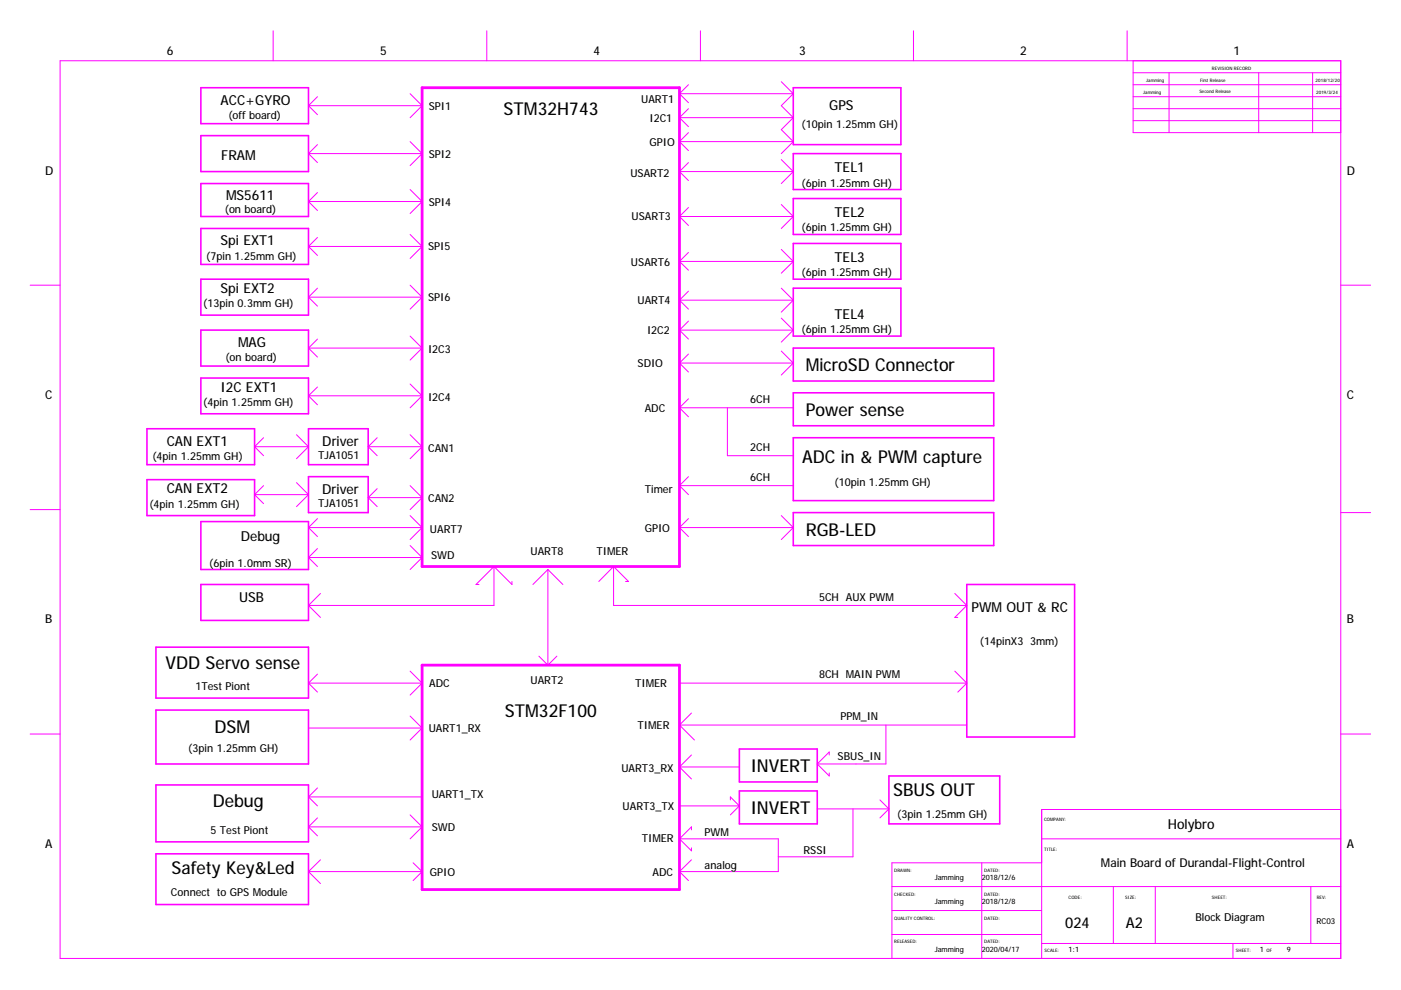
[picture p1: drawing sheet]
<svg xmlns="http://www.w3.org/2000/svg" width="297mm" height="210mm" viewBox="0 0 297 210" stroke-linecap="round" stroke-linejoin="round" font-family="sans-serif">
<g fill="none" stroke="#f0f" stroke-width=".21">
<path d="M12.7 12.9h271.6v190.3h-271.6zM57.9 6.5v6.4M87 19.9l2.5 2.5M103.2 6.5v6.4M144.1 19.9h24.1M144.1 19.9l1.9 1.9M146 18l-1.9 1.9M148.5 6.5v6.4M165.7 17.3l2.5 2.6M168.2 19.9l-2.5 2.5 2.5 2.5M193.7 6.5v6.4M239 6.5v6.4"/>
<path d="M240.2 12.9v15.2h44.1M240.2 15.4h44.1M240.2 18h44.1M247.9 15.4v12.7M266.9 15.4v12.7M278.3 15.4v12.7M65.4 22.4h24.1M65.4 22.4l1.9 1.9M65.4 32.6h24.1M65.4 32.6l1.9 1.9M67.3 20.5l-1.9 1.9M67.3 30.7l-1.9 1.9"/>
<path d="M87 30l2.5 2.6M89.5 22.4l-2.5 2.5M89.5 32.6l-2.5 2.5M144.1 36.4h24.1M144.1 36.4l1.9 1.9M144.1 24.9h24.1M144.1 24.9l1.9 2M144.1 30h24.1M144.1 30l1.9 1.9M146 34.5l-1.9 1.9M146 23l-1.9 1.9M146 28.1l-1.9 1.9"/>
<path d="M165.7 33.8l2.5 2.6M168.2 36.4l-2.5 2.5M168.2 24.9l-2.5 2.6 2.5 2.5M168.2 30l-2.5 2.6M240.2 20.5h44.1M240.2 23h44.1M240.2 25.6h44.1M65.4 42.7h24.1M65.4 42.7l1.9 1.9M65.4 52.3h24.1M65.4 52.3l1.9 1.9M67.3 40.8l-1.9 1.9"/>
<path d="M67.3 50.3l-1.9 2M87 40.2l2.5 2.5M87 49.7l2.5 2.6M89.5 42.7l-2.5 2.6M89.5 52.3l-2.5 2.5M144.1 45.9h24.1M144.1 45.9l1.9 1.9M144.1 55.4h24.1M144.1 55.4l1.9 1.9M146 44l-1.9 1.9M146 53.5l-1.9 1.9M165.7 43.4l2.5 2.5"/>
<path d="M165.7 52.9l2.5 2.5M168.2 45.9l-2.5 2.5M168.2 55.4l-2.5 2.5M6.4 60.5h6.3M65.4 63h24.1M65.4 63l1.9 1.9M65.4 73.8h24.1M65.4 73.8l1.9 1.9M67.3 61.1l-1.9 1.9M67.3 71.9l-1.9 1.9M87 60.5l2.5 2.5M87 71.3l2.5 2.5"/>
<path d="M89.5 63l-2.5 2.5M89.5 73.8l-2.5 2.5M144.1 63.6h24.1M144.1 63.6l1.9 1.9M144.1 77h24.1M144.1 77l1.9 1.9M144.1 70h24.1M144.1 70l1.9 1.9M146 68.1l-1.9 1.9M146 61.7l-1.9 1.9M146 75.1l-1.9 1.9M165.7 67.5l2.5 2.5"/>
<path d="M165.7 61.1l2.5 2.5M165.7 74.4l2.5 2.6M168.2 63.6l-2.5 2.6M168.2 77l-2.5 2.5M168.2 70l-2.5 2.5M284.3 60.5h6.3M54 94.7h11.4M54 94.7l1.9 1.9M55.9 92.8l-1.9 1.9M62.9 92.2l2.5 2.5M65.4 83.9h24.1M65.4 83.9l1.9 1.9"/>
<path d="M65.4 94.7l-2.5 2.6M67.3 82.1l-1.9 1.8M78.1 94.7h11.4M78.1 94.7l1.9 1.9M80 92.8l-1.9 1.9M87 81.4l2.5 2.5M87 92.2l2.5 2.5M89.5 83.9l-2.5 2.6M89.5 94.7l-2.5 2.6M144.1 86.5l1.9 1.9M144.1 86.5h24.1M146 84.6l-1.9 1.9"/>
<path d="M154.2 86.5v10.1h14M6.4 108h6.3M54 104.9h11.4M54 104.9l1.9 1.9M55.9 103l-1.9 1.9M62.9 102.3l2.5 2.6M65.4 104.9l-2.5 2.5M65.4 111.9h24.1M65.4 111.9l1.9 1.9M65.4 118.2h24.1M65.4 118.2l1.9 1.9M67.3 116.3l-1.9 1.9"/>
<path d="M67.3 110l-1.9 1.9M78.1 105.5h11.4M78.1 105.5l1.9 1.9M80 103.6l-1.9 1.9M87 103l2.5 2.5M87 109.3l2.5 2.6M87 115.7l2.5 2.5M89.5 105.5l-2.5 2.5M89.5 118.2l-2.5 2.5M89.5 111.9l-2.5 2.5M144.1 111.9h24.1M144.1 111.9l1.9 1.9"/>
<path d="M144.1 103l1.9 1.9M144.1 103h24.1M146 110l-1.9 1.9M146 101.1l-1.9 1.9M165.7 109.3l2.5 2.6M168.2 111.9l-2.5 2.5M284.3 108.7h6.3M65.4 128.4l2.5 2.5M67.9 125.8l-2.5 2.6M104.7 120.1v8.3h-39.3M104.7 120.1l-3.8 3.8h.7M104.7 120.1l3.8 3.8v-.6"/>
<path d="M114.3 139.1l1.9 1.9M116.2 120.7v20.3M116.2 120.7l-3.2 3.2M116.2 120.7l3.1 3.2M118.1 139.1l-1.9 1.9M130.1 120.1v8.3h74.9M130.1 120.1l-3.1 3.2M130.1 120.1l3.2 3.2h-.7M202.4 125.8l2.6 2.6M205 128.4l-2.6 2.5h.7M6.4 155.6h6.3M65.4 144.8h24.1"/>
<path d="M65.4 144.8l1.9 1.9M65.4 154.4h24.1M67.3 142.9l-1.9 1.9M87 142.3l2.5 2.5M87 151.8l2.5 2.6M89.5 144.8l-2.5 2.6M89.5 154.4l-2.5 2.5M144.1 144.8h60.9M144.1 153.7h60.9M144.1 153.7l3.1 3.2M146.6 151.2l-2.5 2.5M187.8 153.7v8.3h-14.5"/>
<path d="M202.4 142.3l2.6 2.5M205 144.8l-1.9 1.9M284.3 155.6h6.3M65.4 175.3h24.1M65.4 175.3l1.9 1.9M65.4 169l1.9 1.9M65.4 169h24.1M67.3 167.1l-1.9 1.9M67.3 173.4l-1.9 1.9M87 172.8l2.5 2.5M89.5 175.3l-2.5 2.6M144.1 177.9h20.9v6.9h-20.9"/>
<path d="M144.1 162.6h12.7M144.1 162.6l2.5 2.6M144.1 170.9h12.7M144.1 177.9l2.5 2.5v-.6M146.6 160.1l-2.5 2.5M146.6 176v-.7l-2.5 2.6M154.9 169.6v-.6l1.9 1.9M156.8 170.9l-1.9 1.9M173.3 162l2.5 2.5v-.6M173.3 171.5h15.2M175.8 160.1v-.7l-2.5 2.6M180.8 171.5v10.2h-15.8"/>
<path d="M186.6 169.6l1.9 1.9M188.5 171.5l-1.9 1.9M220.9 177.9h63.4M284.3 171.6h-63.4v31.6M65.4 184.8h24.1M65.4 184.8l2.5 2.5M67.9 182.3l-2.5 2.5M87.6 182.9l1.9 1.9M89.5 184.8l-1.9 1.9M144.1 184.8l1.9 1.9M146.6 182.3l-2.5 2.5M189.1 188h95.2"/>
<path d="M189.1 193.1h31.8M189.1 198.1h31.8M208.2 182.9v20.3M220.9 182.9h-31.8v20.3M236.1 188v12M244.9 188v12M277.9 188v12M220.9 200h63.4M261.4 200v3.2"/>
</g>
<path d="M89.5 18.6h54.6v101.5h-54.6zM89.5 141h54.6v47.6h-54.6z" fill="none" stroke="#f0f" stroke-width=".59"/>
<g fill="none" stroke="#f0f" stroke-width=".34">
<path d="M42.6 18.6h22.8v7.6h-22.8zM168.2 18.6h22.8v12.1h-22.8zM42.6 28.8h22.8v7.6h-22.8zM42.6 38.9h22.8v7h-22.8zM168.2 32.6h22.8v7.6h-22.8zM42.6 48.4h22.8v7.7h-22.8zM42.6 59.2h22.8v7.6h-22.8zM168.2 51.6h22.8v7.6h-22.8zM168.2 42.1h22.8v7.6h-22.8zM42.6 70h22.8v7.6h-22.8zM168.2 61.1h22.8v10.2h-22.8zM168.2 73.8h42.5v7h-42.5z"/>
<path d="M31.2 90.9h22.8v7.6h-22.8zM42.6 80.2h22.8v7.5h-22.8zM65.4 90.9h12.7v7.6h-12.7zM168.2 83.3h42.5v7h-42.5zM168.2 92.8h42.5v13.3h-42.5zM31.2 101.7h22.8v7.6h-22.8zM42.6 110.6h22.8v10.1h-22.8zM65.4 101.1h12.7v7.6h-12.7zM168.2 108.7h42.5v7h-42.5zM33.1 137.2h32.3v10.8h-32.3zM42.6 123.9h22.8v7.6h-22.8zM205 123.9h22.8v32.4h-22.8z"/>
<path d="M33.1 150.6h32.3v11.4h-32.3zM156.8 158.8h16.5v7h-16.5zM33.1 166.4h32.3v12.1h-32.3zM156.8 167.7h16.5v7h-16.5zM188.5 164.5h23.5v10.2h-23.5zM33.1 181h32.3v10.8h-32.3z"/>
</g>
<g font-size="3.8">
<text x="106.8" y="24.4">STM32H743</text>
<text x="170.9" y="78.8">MicroSD Connector</text>
<text x="170.9" y="88.2">Power sense</text>
<text x="170.1" y="98.3">ADC in &amp; PWM capture</text>
<text x="170.9" y="113.6">RGB-LED</text>
<text x="35.1" y="141.9">VDD Servo sense</text>
<text x="45.5" y="155.4">DSM</text>
<text x="107" y="151.9">STM32F100</text>
<text x="159.1" y="163.8">INVERT</text>
<text x="45.1" y="171.1">Debug</text>
<text x="159.1" y="172.6">INVERT</text>
<text x="189.4" y="168.8">SBUS OUT</text>
<text x="36.4" y="185.3">Safety Key&amp;Led</text>
</g>
<g font-size="3.2">
<text x="225.8" y="196.8">024</text>
<text x="238.7" y="196.8">A2</text>
</g>
<g font-size="2.9">
<text x="46.8" y="22.3">ACC+GYRO</text>
<text x="175.8" y="23.4">GPS</text>
<text x="46.9" y="34">FRAM</text>
<text x="177" y="36.5">TEL1</text>
<text x="47.9" y="42.5">MS5611</text>
<text x="177" y="46">TEL2</text>
<text x="46.8" y="52">Spi EXT1</text>
<text x="177" y="55.6">TEL3</text>
<text x="46.8" y="62.1">Spi EXT2</text>
<text x="177" y="67.6">TEL4</text>
<text x="50.5" y="73.5">MAG</text>
<text x="46.8" y="83">I2C EXT1</text>
<text x="35.3" y="94.5">CAN EXT1</text>
<text x="68.3" y="94.6">Driver</text>
<text x="35.3" y="104.6">CAN EXT2</text>
<text x="68.3" y="104.7">Driver</text>
<text x="51.1" y="114.7">Debug</text>
<text x="50.7" y="127.7">USB</text>
<text x="206" y="129.8">PWM OUT &amp; RC</text>
<text x="247.6" y="175.8">Holybro</text>
</g>
<g font-size="2.6">
<text x="35.3" y="11.6">6</text>
<text x="80.6" y="11.6">5</text>
<text x="125.8" y="11.6">4</text>
<text x="169.5" y="11.6">3</text>
<text x="216.3" y="11.6">2</text>
<text x="261.5" y="11.6">1</text>
<text x="9.6" y="37">D</text>
<text x="285.5" y="37">D</text>
<text x="9.6" y="84.6">C</text>
<text x="285.5" y="84.6">C</text>
<text x="9.6" y="132.2">B</text>
<text x="285.5" y="132.2">B</text>
<text x="9.6" y="179.8">A</text>
<text x="285.5" y="179.8">A</text>
<text x="233.4" y="183.9">Main Board of Durandal-Flight-Control</text>
</g>
<g font-size="2.3">
<text x="90.9" y="23.3">SPI1</text>
<text x="135.9" y="21.9">UART1</text>
<text x="48.4" y="25.2">(off board)</text>
<text x="137.7" y="26">I2C1</text>
<text x="170" y="27.1">(10pin 1.25mm GH)</text>
<text x="90.9" y="33.6">SPI2</text>
<text x="137.7" y="31">GPIO</text>
<text x="133.6" y="37.5">USART2</text>
<text x="170" y="39.6">(6pin 1.25mm GH)</text>
<text x="47.7" y="45.1">(on board)</text>
<text x="90.9" y="43.6">SPI4</text>
<text x="133.9" y="46.7">USART3</text>
<text x="90.8" y="53">SPI5</text>
<text x="170" y="49.1">(6pin 1.25mm GH)</text>
<text x="43.7" y="55">(7pin 1.25mm GH)</text>
<text x="133.8" y="56.3">USART6</text>
<text x="170" y="58.6">(6pin 1.25mm GH)</text>
<text x="43.1" y="65.2">(13pin 0.3mm GH)</text>
<text x="90.8" y="63.9">SPI6</text>
<text x="135.2" y="64.5">UART4</text>
<text x="137.2" y="70.9">I2C2</text>
<text x="170" y="70.6">(6pin 1.25mm GH)</text>
<text x="47.8" y="76.6">(on board)</text>
<text x="90.8" y="74.8">I2C3</text>
<text x="135.2" y="77.9">SDIO</text>
<text x="43.1" y="86.1">(4pin 1.25mm GH)</text>
<text x="90.8" y="84.9">I2C4</text>
<text x="136.7" y="87.3">ADC</text>
<text x="159" y="85.4">6CH</text>
<text x="90.8" y="95.7">CAN1</text>
<text x="159" y="95.6">2CH</text>
<text x="32.3" y="97.5">(4pin 1.25mm GH)</text>
<text x="67.4" y="97.4">TJA1051</text>
<text x="159" y="102">6CH</text>
<text x="31.7" y="107.7">(4pin 1.25mm GH)</text>
<text x="67.4" y="107.5">TJA1051</text>
<text x="90.8" y="106.5">CAN2</text>
<text x="136.7" y="104.5">Timer</text>
<text x="177" y="103">(10pin 1.25mm GH)</text>
<text x="91.1" y="113">UART7</text>
<text x="136.7" y="112.7">GPIO</text>
<text x="91.4" y="118.6">SWD</text>
<text x="112.5" y="117.7">UART8</text>
<text x="126.4" y="117.7">TIMER</text>
<text x="44.4" y="120.1">(6pin 1.0mm SR)</text>
<text x="173.7" y="127.4">5CH AUX PWM</text>
<text x="207.8" y="136.7">(14pinX3</text>
<text x="218.4" y="136.7">3mm)</text>
<text x="173.7" y="143.8">8CH MAIN PWM</text>
<text x="41.4" y="146.4">1Test Piont</text>
<text x="91" y="145.7">ADC</text>
<text x="112.5" y="145">UART2</text>
<text x="134.7" y="145.6">TIMER</text>
<text x="90.9" y="155.3">UART1_RX</text>
<text x="135.2" y="154.6">TIMER</text>
<text x="178.2" y="152.7">PPM_IN</text>
<text x="39.9" y="159.4">(3pin 1.25mm GH)</text>
<text x="177.6" y="161.2">SBUS_IN</text>
<text x="131.7" y="163.8">UART3_RX</text>
<text x="91.5" y="169.2">UART1_TX</text>
<text x="132" y="171.8">UART3_TX</text>
<text x="190.2" y="173.4">(3pin 1.25mm GH)</text>
<text x="44.6" y="176.8">5 Test Piont</text>
<text x="91.5" y="176.2">SWD</text>
<text x="136.1" y="178.6">TIMER</text>
<text x="149.4" y="177.2">PWM</text>
<text x="91.1" y="185.8">GPIO</text>
<text x="138.3" y="185.8">ADC</text>
<text x="149.4" y="184.2">analog</text>
<text x="170.3" y="181">RSSI</text>
<text x="36.2" y="189.9">Connect to GPS Module</text>
<text x="253.4" y="195.3">Block Diagram</text>
</g>
<text font-size="1.7" x="279.1" y="195.8">RC03</text>
<g font-size="1.6">
<text x="198.2" y="186.7">Jamming</text>
<text x="198.2" y="191.7">Jamming</text>
<text x="208.2" y="191.7">2018/12/8</text>
<text x="208.2" y="186.7">2018/12/6</text>
<text x="198.2" y="201.9">Jamming</text>
<text x="208.2" y="201.9">2020/04/17</text>
<text x="226.6" y="201.9">1:1</text>
<text x="267.1" y="201.9">1</text>
<text x="272.8" y="201.9">9</text>
</g>
<g font-size="1">
<text x="243" y="17.3">Jamming</text>
<text x="254.4" y="17.3">First Release</text>
<text x="257" y="14.8">REVISION RECORD</text>
<text x="278.9" y="17.3">2018/12/20</text>
<text x="242.4" y="19.9">Jamming</text>
<text x="254.3" y="19.7">Second Release</text>
<text x="279.1" y="19.9">2019/3/24</text>
<text x="221.4" y="174">COMPANY:</text>
<text x="189.6" y="184.8">DRAWN:</text>
<text x="208.7" y="184.8">DATED:</text>
<text x="221.4" y="180.4">TITLE:</text>
<text x="189.6" y="189.9">CHECKED:</text>
<text x="208.7" y="189.9">DATED:</text>
<text x="226.6" y="190.5">CODE:</text>
<text x="238.6" y="190.5">SIZE:</text>
<text x="257" y="190.5">SHEET:</text>
<text x="279.2" y="190.5">REV:</text>
<text x="189.6" y="195">QUALITY CONTROL:</text>
<text x="208.7" y="195">DATED:</text>
<text x="189.6" y="200">RELEASED:</text>
<text x="208.7" y="200">DATED:</text>
<text x="221.5" y="201.9">SCALE:</text>
<text x="262" y="201.9">SHEET:</text>
<text x="268.5" y="201.9">OF</text>
</g>
</svg>
